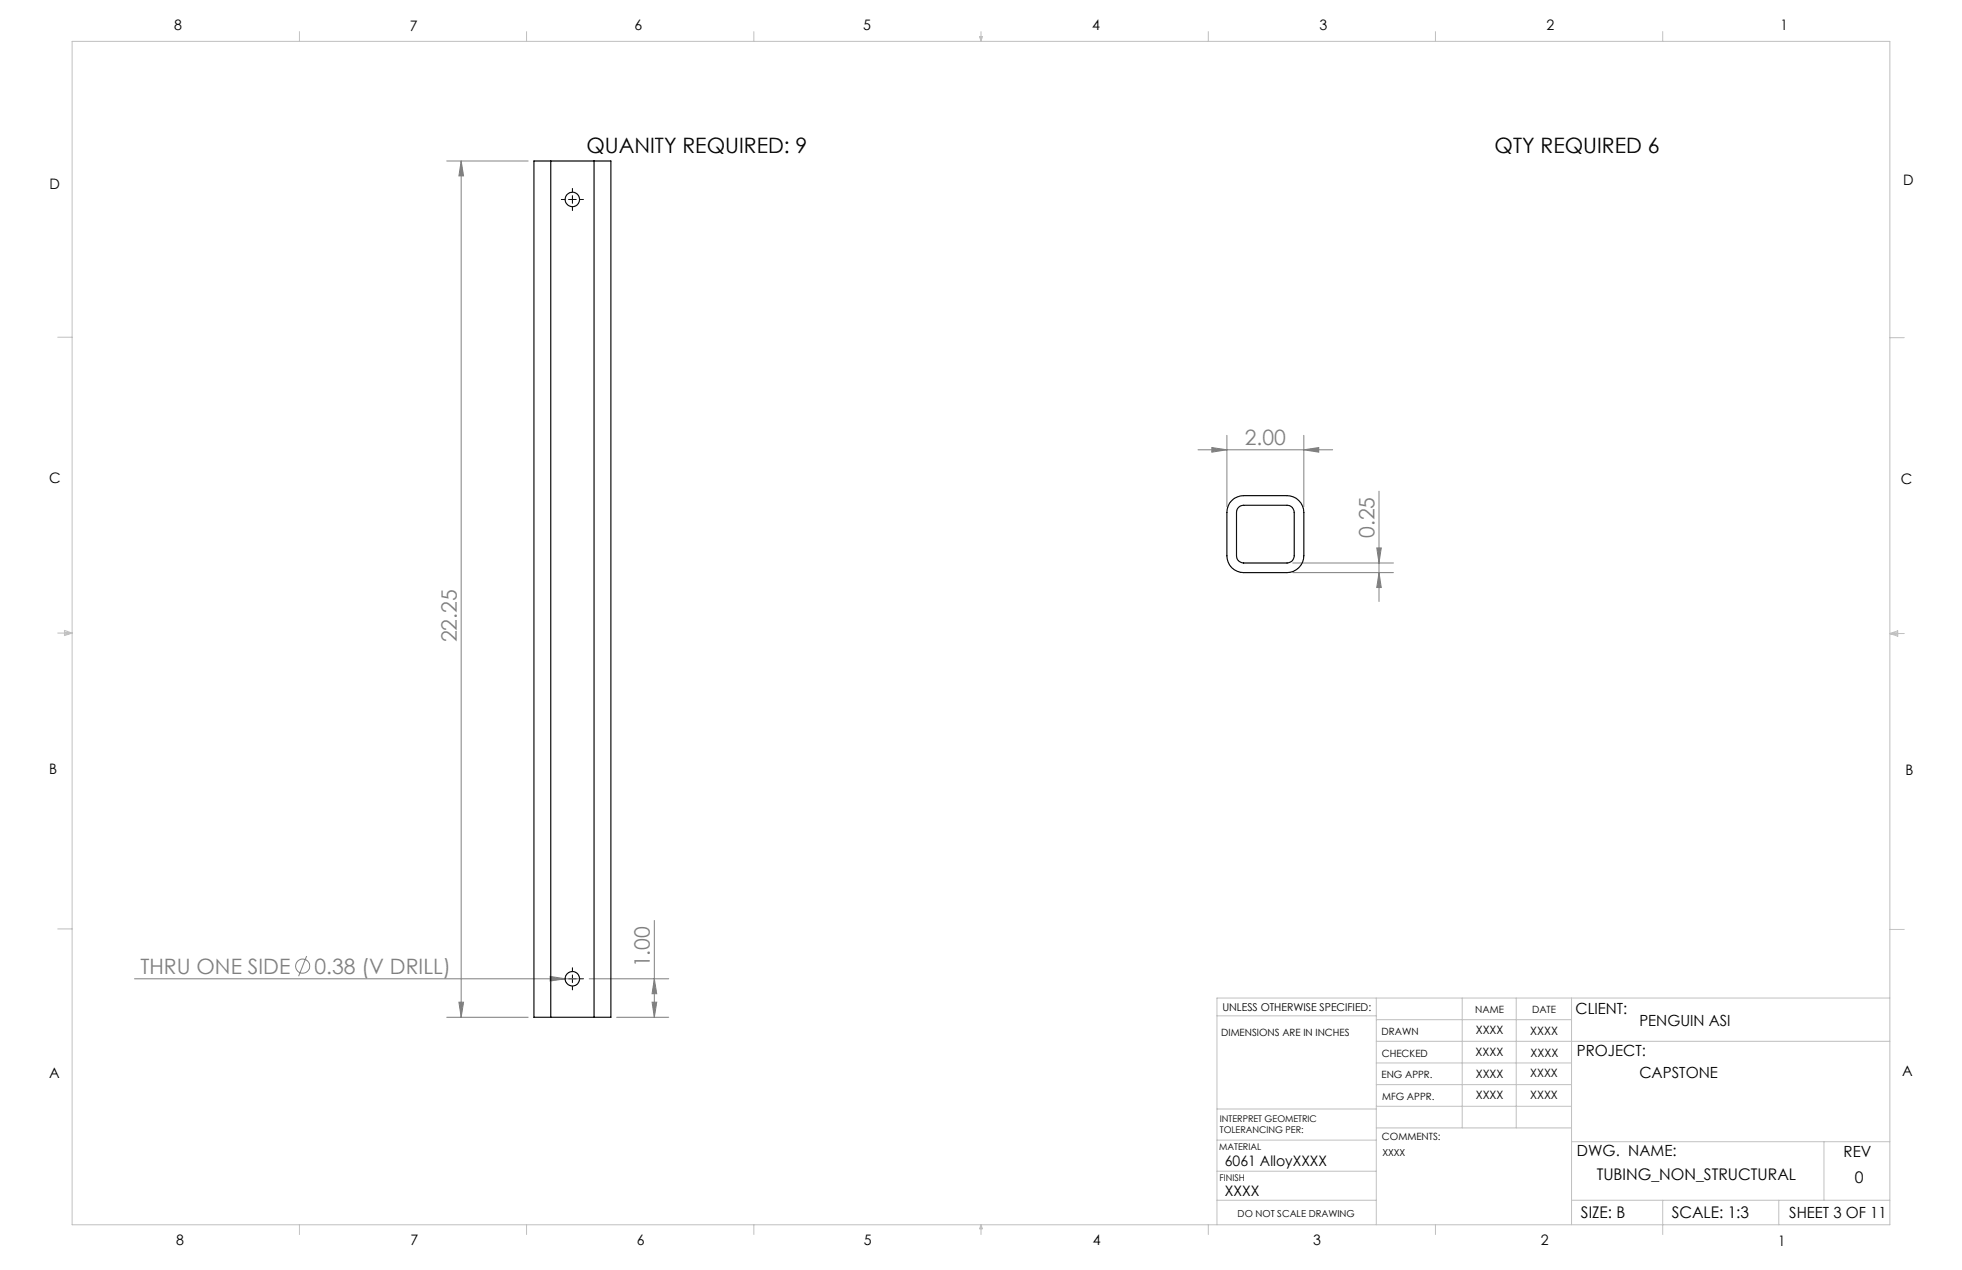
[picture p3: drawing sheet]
<svg xmlns="http://www.w3.org/2000/svg" width="432mm" height="279mm" viewBox="0 0 432 279" stroke-linecap="round" stroke-linejoin="round" font-family="sans-serif">
<g fill="none" stroke="#808080" stroke-width=".22">
<path d="M98.3 35.4h17.9M101.5 35.4v188.4M101.5 35.4l.5 3.3h-1zM263.7 99h29.6M266.7 98.5l3.3 .5-3.3 .5zM270 95.8v15.7M286.9 99l3.3-.5v1zM286.9 95.8v15.7M303.5 108.1v24.2M284.5 123.9h22.2M284.5 126h22.2M303 120.5h1l-.5 3.4z"/>
<path d="M303.5 126l.5 3.3h-1zM29.6 215.3h98M67.5 210.3l-1.8 4.5M121.1 214.8l3.3 .5-3.3 .5zM129.7 215.3h17.5M144 202.5v21.3M144 215.3l.5 3.3h-1zM98.3 223.8h17.9M101 220.5h1l-.5 3.3zM135.7 223.8h11.5M143.5 220.5h1l-.5 3.3z"/>
<circle cx="66.6" cy="212.6" r="1.56"/>
</g>
<path d="M123.5 43.9h.8M125.1 43.9h1.7M126 41.5v.7M126 43v1.7M126 45.6v.7M127.7 43.9h.7M123.5 215.3h.8M125.1 215.3h1.7M126 212.9v.7M126 214.5v1.7M126 217v.8M127.7 215.3h.7" fill="none" stroke="#000" stroke-width=".22"/>
<g fill="none" stroke="#c0c0c0" stroke-width=".22">
<path d="M15.9 9.1h400v260.4h-400zM65.9 6.9v2.2M115.9 6.9v2.2M165.9 6.9v2.2M215.6 8h.6l-.3 1.1zM215.7 8l.2 1.1M215.9 6.9v2.2M216 8l-.1 1.1M265.9 6.9v2.2M315.9 6.9v2.2M365.9 6.9v2.2M12.7 74.2h3.2"/>
<path d="M415.9 74.3h3.2M12.7 139.3h3.2M14.2 139.1l1.7 .2M14.2 138.7l1.7 .6-1.7 .5zM15.9 139.3l-1.7 .3M415.9 139.4h3.2M415.9 139.4l1.8-.6v1.2zM415.9 139.4l1.8 .3M417.7 139.2l-1.8 .2M12.7 204.4h3.2M302.9 219.6v49.9M321.8 219.6v28.5"/>
<path d="M333.7 219.6v28.5M345.9 219.6v49.9M415.9 204.5h3.2M415.9 219.6h-148.1v49.9M267.8 223.5h35.1M302.9 229.1h113M302.9 233.9h43M302.9 224.3h43M302.9 238.6h43M267.8 257.7h35.1M267.8 250.8h35.1M267.8 244h35.1"/>
<path d="M302.9 248.1h43M302.9 243.4h43M345.9 251.2h70M401.4 251.2v12.9M65.9 269.5v2.1M115.9 269.5v2.1M165.9 269.5v2.1M215.9 269.5v2.1M215.9 269.5l.3 .8h-.6zM265.9 269.5v2.1M267.8 264.1h35.1M315.9 269.5v2.1"/>
<path d="M345.9 264.1h70M365.9 264.1v7.5M391.5 264.1v5.4"/>
</g>
<g fill="#808080">
<path d="M121.1 214.8l3.3 .5-3.3 .5z"/>
<path d="M266.7 98.5l3.3 .5-3.3 .5zM286.9 99l3.3-.5v1z"/>
<path d="M101.5 35.4l.5 3.3h-1zM101 220.5h1l-.5 3.3zM144 215.3l.5 3.3h-1zM143.5 220.5h1l-.5 3.3zM303 120.5h1l-.5 3.4zM303.5 126l.5 3.3h-1z"/>
</g>
<g fill="none" stroke="#000" stroke-width=".25">
<path d="M121.2 35.4h-3.7v188.4h3.7M121.2 35.4v188.4M121.2 35.4h9.5M130.7 35.4h3.7v188.4h-3.7M130.7 35.4v188.4M271.1 110.1a3.8 3.8 0 0 1 2.6-1.1h9.5a3.7 3.7 0 0 1 3.7 3.7v9.6a3.7 3.7 0 0 1-3.7 3.7h-9.5a3.7 3.7 0 0 1-3.7-3.7v-9.6a3.8 3.8 0 0 1 1.1-2.6zM272.6 111.6l.5-.3 .6-.1h9.5a1.57 1.57 0 0 1 1.6 1.5v9.6a1.57 1.57 0 0 1-1.6 1.6h-9.5a1.57 1.57 0 0 1-1.6-1.6v-9.6l.1-.6zM121.2 223.8h9.5"/>
<circle cx="126" cy="43.9" r="1.6"/>
<circle cx="126" cy="215.3" r="1.6"/>
</g>
<g font-size="4.7">
<text x="129.1" y="33.8">QUANITY REQUIRED: 9</text>
<text x="328.9" y="33.8">QTY REQUIRED 6</text>
</g>
<g font-size="4.7" fill="#808080">
<text x="274" y="97.9">2.00</text>
<text x="302.5" y="118.4" transform="rotate(-90 302.5 118.4)">0.25</text>
<text x="100.5" y="141.3" transform="rotate(-90 100.5 141.3)">22.25</text>
<text x="30.9" y="214.2">THRU ONE SIDE</text>
<text x="69.2" y="214.2">0.38 (V DRILL)</text>
<text x="143" y="212.8" transform="rotate(-90 143 212.8)">1.00</text>
</g>
<g font-size="3.5">
<text x="351.4" y="259.6">TUBING_NON_STRUCTURAL</text>
<text x="408.2" y="260.2">0</text>
<text x="347.9" y="268">SIZE: B</text>
<text x="367.9" y="268">SCALE: 1:3</text>
</g>
<g font-size="3.4">
<text x="346.8" y="223.1">CLIENT:</text>
<text x="360.8" y="225.8">PENGUIN ASI</text>
<text x="347.1" y="232.3">PROJECT:</text>
<text x="360.8" y="237.1">CAPSTONE</text>
<text x="347.1" y="254.2">DWG. NAME:</text>
<text x="405.7" y="254.5">REV</text>
<text x="393.8" y="267.9">SHEET 3 OF 11</text>
</g>
<g font-size="3.2">
<text x="38.3" y="6.7">8</text>
<text x="90.2" y="6.7">7</text>
<text x="139.7" y="6.5">6</text>
<text x="190" y="6.5">5</text>
<text x="240.4" y="6.5">4</text>
<text x="290.4" y="6.7">3</text>
<text x="340.4" y="6.5">2</text>
<text x="391.9" y="6.7">1</text>
<text x="10.9" y="41.6">D</text>
<text x="418.9" y="40.7">D</text>
<text x="10.9" y="106.3">C</text>
<text x="418.4" y="106.4">C</text>
<text x="10.8" y="170.2">B</text>
<text x="419.4" y="170.6">B</text>
<text x="10.8" y="237.2">A</text>
<text x="418.6" y="236.8">A</text>
<text x="269.6" y="256.5">6061 AlloyXXXX</text>
<text x="269.6" y="263.2">XXXX</text>
<text x="38.8" y="273.8">8</text>
<text x="90.4" y="273.8">7</text>
<text x="140.2" y="273.8">6</text>
<text x="190.1" y="273.9">5</text>
<text x="240.5" y="273.8">4</text>
<text x="289" y="273.9">3</text>
<text x="339.1" y="273.8">2</text>
<text x="391.4" y="274.1">1</text>
</g>
<g font-size="2.5">
<text x="324.8" y="227.6">XXXX</text>
<text x="336.8" y="227.7">XXXX</text>
<text x="324.8" y="232.3">XXXX</text>
<text x="336.8" y="232.5">XXXX</text>
<text x="324.8" y="237.1">XXXX</text>
<text x="336.8" y="237">XXXX</text>
<text x="324.8" y="241.9">XXXX</text>
<text x="336.8" y="241.8">XXXX</text>
</g>
<text font-size="2.4" x="269" y="222.4">UNLESS OTHERWISE SPECIFIED:</text>
<g font-size="2.2">
<text x="268.8" y="228">DIMENSIONS ARE IN INCHES</text>
<text x="304.1" y="227.7">DRAWN</text>
<text x="324.7" y="222.9">NAME</text>
<text x="337.2" y="222.9">DATE</text>
<text x="304.1" y="232.6">CHECKED</text>
<text x="304" y="237.2">ENG APPR.</text>
<text x="304.2" y="241.9">MFG APPR.</text>
<text x="304.1" y="250.9">COMMENTS:</text>
</g>
<g font-size="2.1">
<text x="304.2" y="254.3">XXXX</text>
<text x="272.4" y="267.8">DO NOT SCALE DRAWING</text>
</g>
<g font-size="2">
<text x="268.5" y="246.8">INTERPRET GEOMETRIC</text>
<text x="268.5" y="249.4">TOLERANCING PER:</text>
<text x="268.3" y="252.9">MATERIAL</text>
<text x="268.4" y="259.7">FINISH</text>
</g>
</svg>
